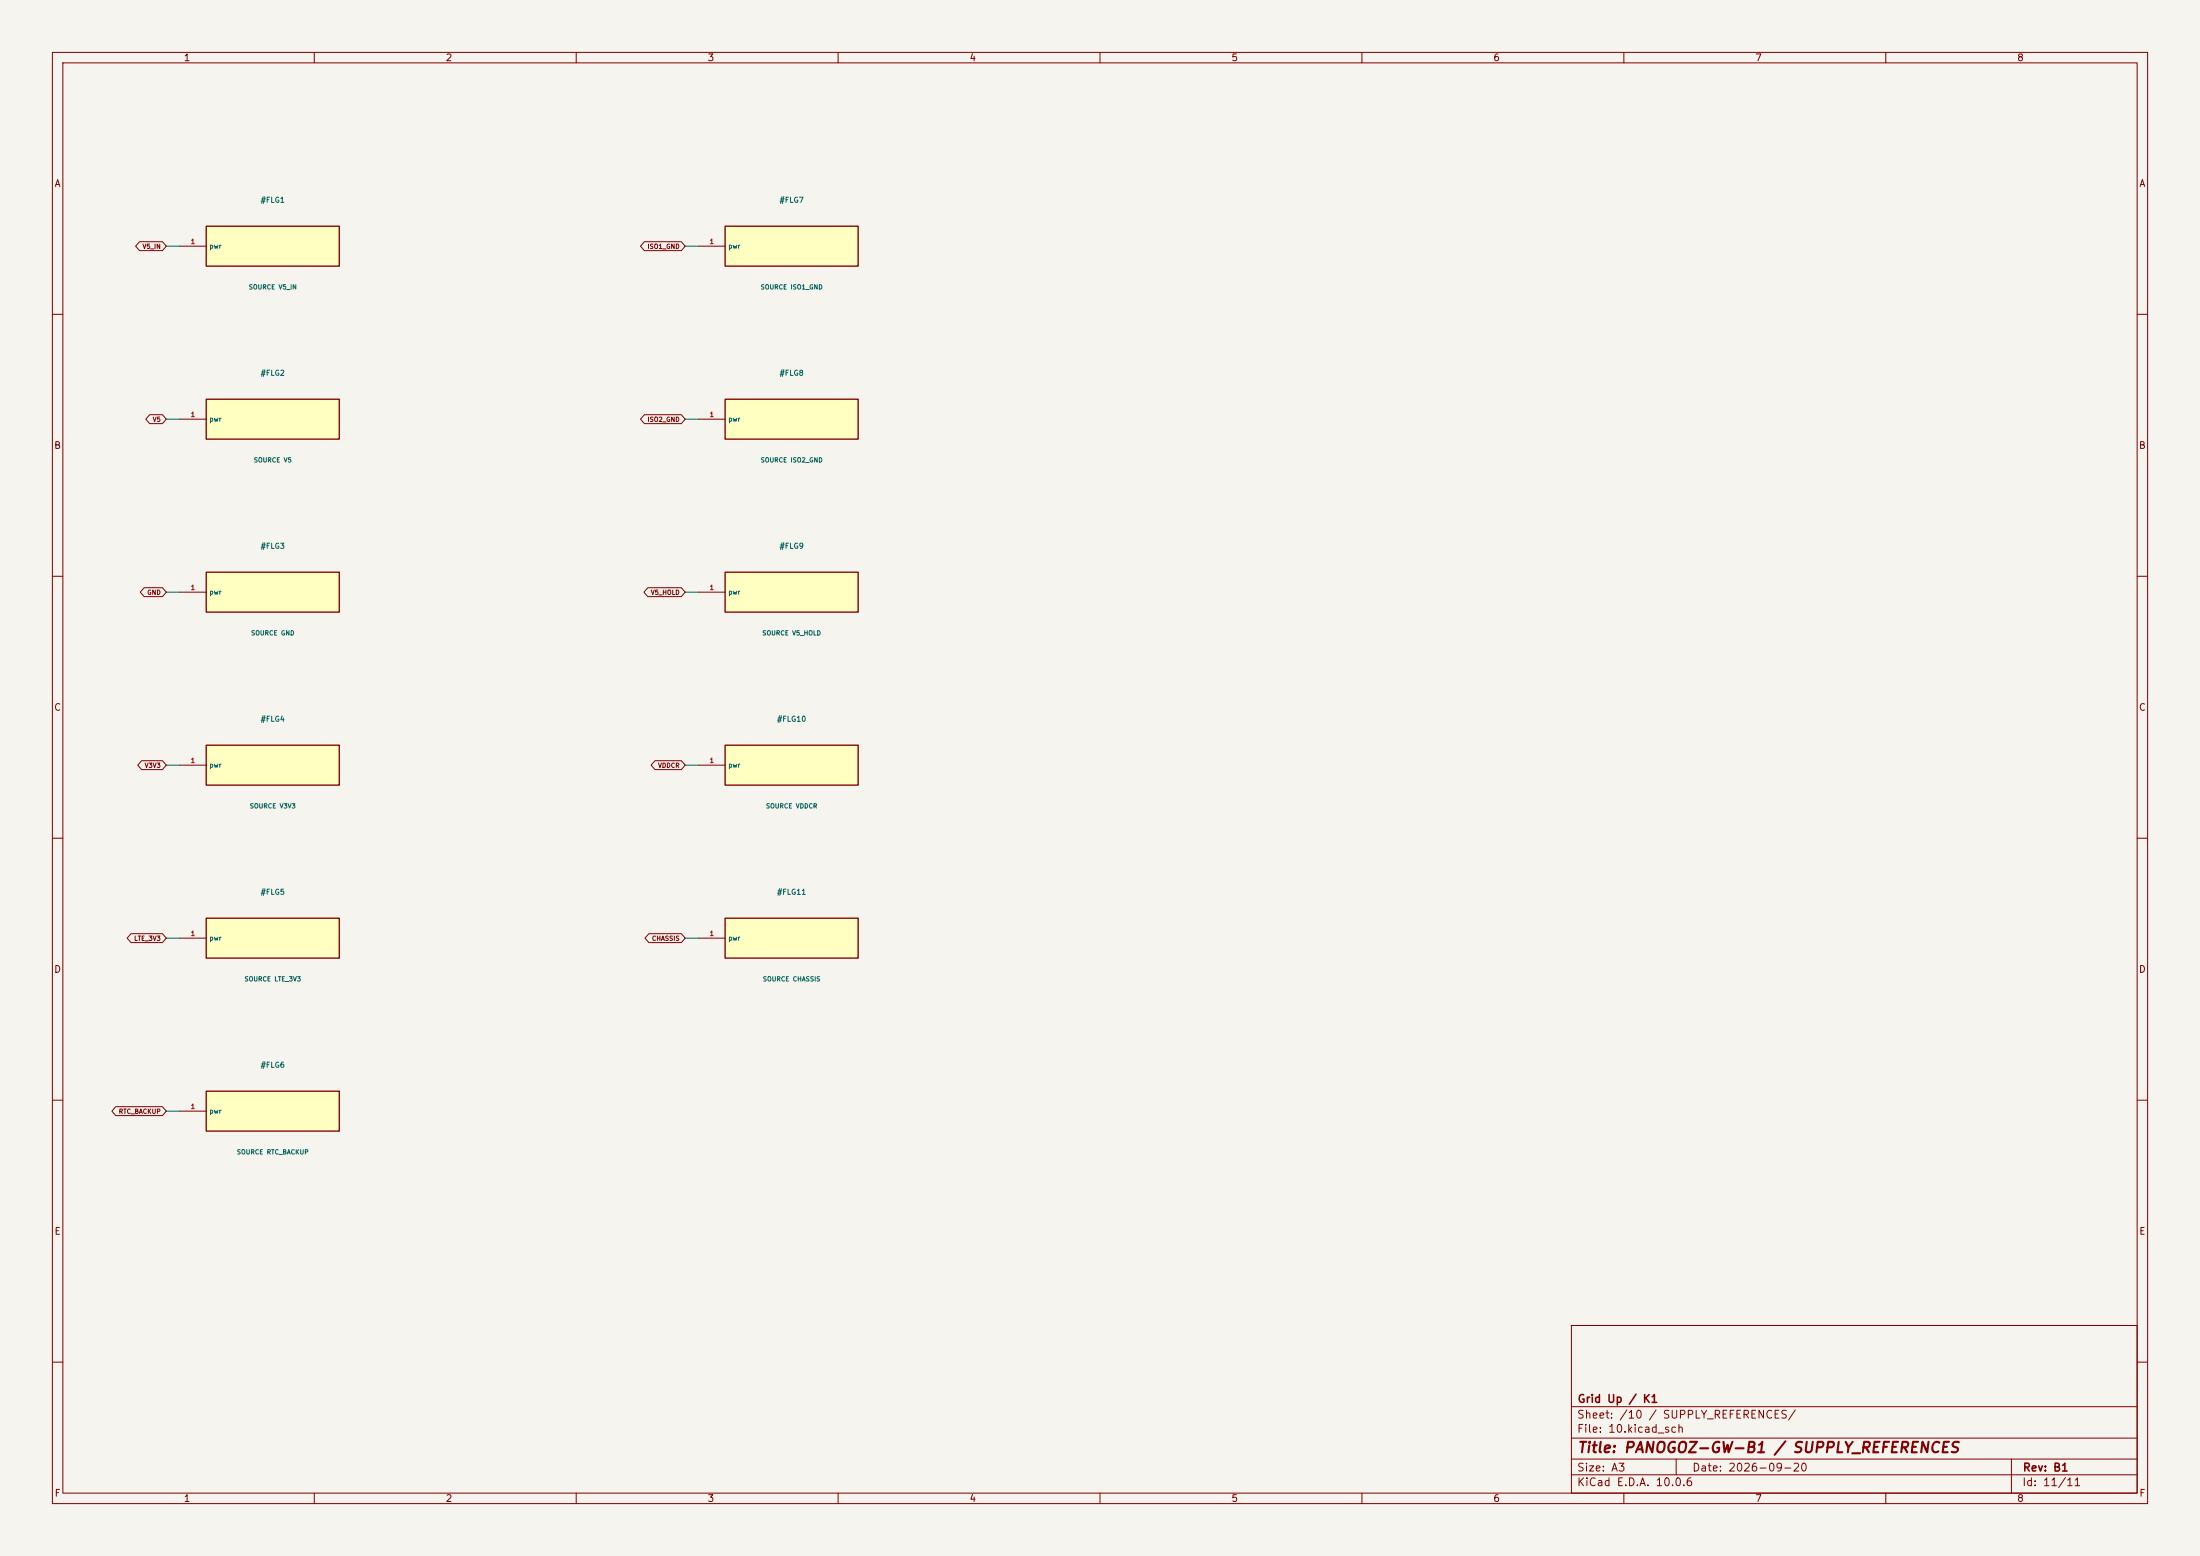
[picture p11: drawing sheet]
(kicad_sch (version 20250114) (generator "eeschema") (paper "A3") (title_block (title "PANOGOZ-GW-B1 / SUPPLY_REFERENCES") (date "2026-09-20") (rev "B1") (company "Grid Up / K1")) (lib_symbols (symbol "B1:#FLG1" (pin_names (offset .5)) (in_bom yes) (on_board yes) (property "Reference" "U" (at 0 8.81 0) (effects (font (size 1 1)))) (property "Value" "SOURCE V5_IN" (at 0 -6.8100000000000005 0) (effects (font (size 1 1)))) (symbol "#FLG1_0_1" (rectangle (start -12.7 3.81) (end 12.7 -3.81) (stroke (width .254) (type default)) (fill (type background)))) (symbol "#FLG1_1_1" (pin power_out line (at -17.78 0.0 0) (length 5.08) (name "pwr" (effects (font (size .9 .9)))) (number "1" (effects (font (size .9 .9))))))) (symbol "B1:#FLG2" (pin_names (offset .5)) (in_bom yes) (on_board yes) (property "Reference" "U" (at 0 8.81 0) (effects (font (size 1 1)))) (property "Value" "SOURCE V5" (at 0 -6.8100000000000005 0) (effects (font (size 1 1)))) (symbol "#FLG2_0_1" (rectangle (start -12.7 3.81) (end 12.7 -3.81) (stroke (width .254) (type default)) (fill (type background)))) (symbol "#FLG2_1_1" (pin power_out line (at -17.78 0.0 0) (length 5.08) (name "pwr" (effects (font (size .9 .9)))) (number "1" (effects (font (size .9 .9))))))) (symbol "B1:#FLG3" (pin_names (offset .5)) (in_bom yes) (on_board yes) (property "Reference" "U" (at 0 8.81 0) (effects (font (size 1 1)))) (property "Value" "SOURCE GND" (at 0 -6.8100000000000005 0) (effects (font (size 1 1)))) (symbol "#FLG3_0_1" (rectangle (start -12.7 3.81) (end 12.7 -3.81) (stroke (width .254) (type default)) (fill (type background)))) (symbol "#FLG3_1_1" (pin power_out line (at -17.78 0.0 0) (length 5.08) (name "pwr" (effects (font (size .9 .9)))) (number "1" (effects (font (size .9 .9))))))) (symbol "B1:#FLG4" (pin_names (offset .5)) (in_bom yes) (on_board yes) (property "Reference" "U" (at 0 8.81 0) (effects (font (size 1 1)))) (property "Value" "SOURCE V3V3" (at 0 -6.8100000000000005 0) (effects (font (size 1 1)))) (symbol "#FLG4_0_1" (rectangle (start -12.7 3.81) (end 12.7 -3.81) (stroke (width .254) (type default)) (fill (type background)))) (symbol "#FLG4_1_1" (pin power_out line (at -17.78 0.0 0) (length 5.08) (name "pwr" (effects (font (size .9 .9)))) (number "1" (effects (font (size .9 .9))))))) (symbol "B1:#FLG5" (pin_names (offset .5)) (in_bom yes) (on_board yes) (property "Reference" "U" (at 0 8.81 0) (effects (font (size 1 1)))) (property "Value" "SOURCE LTE_3V3" (at 0 -6.8100000000000005 0) (effects (font (size 1 1)))) (symbol "#FLG5_0_1" (rectangle (start -12.7 3.81) (end 12.7 -3.81) (stroke (width .254) (type default)) (fill (type background)))) (symbol "#FLG5_1_1" (pin power_out line (at -17.78 0.0 0) (length 5.08) (name "pwr" (effects (font (size .9 .9)))) (number "1" (effects (font (size .9 .9))))))) (symbol "B1:#FLG6" (pin_names (offset .5)) (in_bom yes) (on_board yes) (property "Reference" "U" (at 0 8.81 0) (effects (font (size 1 1)))) (property "Value" "SOURCE RTC_BACKUP" (at 0 -6.8100000000000005 0) (effects (font (size 1 1)))) (symbol "#FLG6_0_1" (rectangle (start -12.7 3.81) (end 12.7 -3.81) (stroke (width .254) (type default)) (fill (type background)))) (symbol "#FLG6_1_1" (pin power_out line (at -17.78 0.0 0) (length 5.08) (name "pwr" (effects (font (size .9 .9)))) (number "1" (effects (font (size .9 .9))))))) (symbol "B1:#FLG7" (pin_names (offset .5)) (in_bom yes) (on_board yes) (property "Reference" "U" (at 0 8.81 0) (effects (font (size 1 1)))) (property "Value" "SOURCE ISO1_GND" (at 0 -6.8100000000000005 0) (effects (font (size 1 1)))) (symbol "#FLG7_0_1" (rectangle (start -12.7 3.81) (end 12.7 -3.81) (stroke (width .254) (type default)) (fill (type background)))) (symbol "#FLG7_1_1" (pin power_out line (at -17.78 0.0 0) (length 5.08) (name "pwr" (effects (font (size .9 .9)))) (number "1" (effects (font (size .9 .9))))))) (symbol "B1:#FLG8" (pin_names (offset .5)) (in_bom yes) (on_board yes) (property "Reference" "U" (at 0 8.81 0) (effects (font (size 1 1)))) (property "Value" "SOURCE ISO2_GND" (at 0 -6.8100000000000005 0) (effects (font (size 1 1)))) (symbol "#FLG8_0_1" (rectangle (start -12.7 3.81) (end 12.7 -3.81) (stroke (width .254) (type default)) (fill (type background)))) (symbol "#FLG8_1_1" (pin power_out line (at -17.78 0.0 0) (length 5.08) (name "pwr" (effects (font (size .9 .9)))) (number "1" (effects (font (size .9 .9))))))) (symbol "B1:#FLG9" (pin_names (offset .5)) (in_bom yes) (on_board yes) (property "Reference" "U" (at 0 8.81 0) (effects (font (size 1 1)))) (property "Value" "SOURCE V5_HOLD" (at 0 -6.8100000000000005 0) (effects (font (size 1 1)))) (symbol "#FLG9_0_1" (rectangle (start -12.7 3.81) (end 12.7 -3.81) (stroke (width .254) (type default)) (fill (type background)))) (symbol "#FLG9_1_1" (pin power_out line (at -17.78 0.0 0) (length 5.08) (name "pwr" (effects (font (size .9 .9)))) (number "1" (effects (font (size .9 .9))))))) (symbol "B1:#FLG10" (pin_names (offset .5)) (in_bom yes) (on_board yes) (property "Reference" "U" (at 0 8.81 0) (effects (font (size 1 1)))) (property "Value" "SOURCE VDDCR" (at 0 -6.8100000000000005 0) (effects (font (size 1 1)))) (symbol "#FLG10_0_1" (rectangle (start -12.7 3.81) (end 12.7 -3.81) (stroke (width .254) (type default)) (fill (type background)))) (symbol "#FLG10_1_1" (pin power_out line (at -17.78 0.0 0) (length 5.08) (name "pwr" (effects (font (size .9 .9)))) (number "1" (effects (font (size .9 .9))))))) (symbol "B1:#FLG11" (pin_names (offset .5)) (in_bom yes) (on_board yes) (property "Reference" "U" (at 0 8.81 0) (effects (font (size 1 1)))) (property "Value" "SOURCE CHASSIS" (at 0 -6.8100000000000005 0) (effects (font (size 1 1)))) (symbol "#FLG11_0_1" (rectangle (start -12.7 3.81) (end 12.7 -3.81) (stroke (width .254) (type default)) (fill (type background)))) (symbol "#FLG11_1_1" (pin power_out line (at -17.78 0.0 0) (length 5.08) (name "pwr" (effects (font (size .9 .9)))) (number "1" (effects (font (size .9 .9))))))))
(symbol (lib_id "B1:#FLG1") (at 52.07 46.99 0) (unit 1) (in_bom no) (on_board no) (property "Reference" "#FLG1" (at 52.07 38.18 0) (effects (font (size 1 1)) )) (property "Value" "SOURCE V5_IN" (at 52.07 54.800000000000004 0) (effects (font (size 0.85 0.85)) )) (property "Footprint" "" (at 52.07 46.99 0) (effects (font (size 0.85 0.85)) (hide yes))) (property "MPN" "" (at 52.07 46.99 0) (effects (font (size 0.85 0.85)) (hide yes))))
(wire (pts (xy 34.29 46.99) (xy 31.75 46.99)) (stroke (width 0) (type default)))
(global_label "V5_IN" (shape bidirectional) (at 31.75 46.99 180) (effects (font (size .85 .85)) (justify right)) (property "Intersheetrefs" "${INTERSHEET_REFS}" (at 31.75 46.99 0) (effects (font (size 1 1)) (hide yes))))
(symbol (lib_id "B1:#FLG2") (at 52.07 80.00999999999999 0) (unit 1) (in_bom no) (on_board no) (property "Reference" "#FLG2" (at 52.07 71.19999999999999 0) (effects (font (size 1 1)) )) (property "Value" "SOURCE V5" (at 52.07 87.82 0) (effects (font (size 0.85 0.85)) )) (property "Footprint" "" (at 52.07 80.00999999999999 0) (effects (font (size 0.85 0.85)) (hide yes))) (property "MPN" "" (at 52.07 80.00999999999999 0) (effects (font (size 0.85 0.85)) (hide yes))))
(wire (pts (xy 34.29 80.00999999999999) (xy 31.75 80.00999999999999)) (stroke (width 0) (type default)))
(global_label "V5" (shape bidirectional) (at 31.75 80.00999999999999 180) (effects (font (size .85 .85)) (justify right)) (property "Intersheetrefs" "${INTERSHEET_REFS}" (at 31.75 80.00999999999999 0) (effects (font (size 1 1)) (hide yes))))
(symbol (lib_id "B1:#FLG3") (at 52.07 113.02999999999999 0) (unit 1) (in_bom no) (on_board no) (property "Reference" "#FLG3" (at 52.07 104.21999999999998 0) (effects (font (size 1 1)) )) (property "Value" "SOURCE GND" (at 52.07 120.83999999999999 0) (effects (font (size 0.85 0.85)) )) (property "Footprint" "" (at 52.07 113.02999999999999 0) (effects (font (size 0.85 0.85)) (hide yes))) (property "MPN" "" (at 52.07 113.02999999999999 0) (effects (font (size 0.85 0.85)) (hide yes))))
(wire (pts (xy 34.29 113.02999999999999) (xy 31.75 113.02999999999999)) (stroke (width 0) (type default)))
(global_label "GND" (shape bidirectional) (at 31.75 113.02999999999999 180) (effects (font (size .85 .85)) (justify right)) (property "Intersheetrefs" "${INTERSHEET_REFS}" (at 31.75 113.02999999999999 0) (effects (font (size 1 1)) (hide yes))))
(symbol (lib_id "B1:#FLG4") (at 52.07 146.04999999999998 0) (unit 1) (in_bom no) (on_board no) (property "Reference" "#FLG4" (at 52.07 137.23999999999998 0) (effects (font (size 1 1)) )) (property "Value" "SOURCE V3V3" (at 52.07 153.85999999999999 0) (effects (font (size 0.85 0.85)) )) (property "Footprint" "" (at 52.07 146.04999999999998 0) (effects (font (size 0.85 0.85)) (hide yes))) (property "MPN" "" (at 52.07 146.04999999999998 0) (effects (font (size 0.85 0.85)) (hide yes))))
(wire (pts (xy 34.29 146.04999999999998) (xy 31.75 146.04999999999998)) (stroke (width 0) (type default)))
(global_label "V3V3" (shape bidirectional) (at 31.75 146.04999999999998 180) (effects (font (size .85 .85)) (justify right)) (property "Intersheetrefs" "${INTERSHEET_REFS}" (at 31.75 146.04999999999998 0) (effects (font (size 1 1)) (hide yes))))
(symbol (lib_id "B1:#FLG5") (at 52.07 179.07 0) (unit 1) (in_bom no) (on_board no) (property "Reference" "#FLG5" (at 52.07 170.26 0) (effects (font (size 1 1)) )) (property "Value" "SOURCE LTE_3V3" (at 52.07 186.88 0) (effects (font (size 0.85 0.85)) )) (property "Footprint" "" (at 52.07 179.07 0) (effects (font (size 0.85 0.85)) (hide yes))) (property "MPN" "" (at 52.07 179.07 0) (effects (font (size 0.85 0.85)) (hide yes))))
(wire (pts (xy 34.29 179.07) (xy 31.75 179.07)) (stroke (width 0) (type default)))
(global_label "LTE_3V3" (shape bidirectional) (at 31.75 179.07 180) (effects (font (size .85 .85)) (justify right)) (property "Intersheetrefs" "${INTERSHEET_REFS}" (at 31.75 179.07 0) (effects (font (size 1 1)) (hide yes))))
(symbol (lib_id "B1:#FLG6") (at 52.07 212.08999999999997 0) (unit 1) (in_bom no) (on_board no) (property "Reference" "#FLG6" (at 52.07 203.27999999999997 0) (effects (font (size 1 1)) )) (property "Value" "SOURCE RTC_BACKUP" (at 52.07 219.89999999999998 0) (effects (font (size 0.85 0.85)) )) (property "Footprint" "" (at 52.07 212.08999999999997 0) (effects (font (size 0.85 0.85)) (hide yes))) (property "MPN" "" (at 52.07 212.08999999999997 0) (effects (font (size 0.85 0.85)) (hide yes))))
(wire (pts (xy 34.29 212.08999999999997) (xy 31.75 212.08999999999997)) (stroke (width 0) (type default)))
(global_label "RTC_BACKUP" (shape bidirectional) (at 31.75 212.08999999999997 180) (effects (font (size .85 .85)) (justify right)) (property "Intersheetrefs" "${INTERSHEET_REFS}" (at 31.75 212.08999999999997 0) (effects (font (size 1 1)) (hide yes))))
(symbol (lib_id "B1:#FLG7") (at 151.13 46.99 0) (unit 1) (in_bom no) (on_board no) (property "Reference" "#FLG7" (at 151.13 38.18 0) (effects (font (size 1 1)) )) (property "Value" "SOURCE ISO1_GND" (at 151.13 54.800000000000004 0) (effects (font (size 0.85 0.85)) )) (property "Footprint" "" (at 151.13 46.99 0) (effects (font (size 0.85 0.85)) (hide yes))) (property "MPN" "" (at 151.13 46.99 0) (effects (font (size 0.85 0.85)) (hide yes))))
(wire (pts (xy 133.35 46.99) (xy 130.81 46.99)) (stroke (width 0) (type default)))
(global_label "ISO1_GND" (shape bidirectional) (at 130.81 46.99 180) (effects (font (size .85 .85)) (justify right)) (property "Intersheetrefs" "${INTERSHEET_REFS}" (at 130.81 46.99 0) (effects (font (size 1 1)) (hide yes))))
(symbol (lib_id "B1:#FLG8") (at 151.13 80.00999999999999 0) (unit 1) (in_bom no) (on_board no) (property "Reference" "#FLG8" (at 151.13 71.19999999999999 0) (effects (font (size 1 1)) )) (property "Value" "SOURCE ISO2_GND" (at 151.13 87.82 0) (effects (font (size 0.85 0.85)) )) (property "Footprint" "" (at 151.13 80.00999999999999 0) (effects (font (size 0.85 0.85)) (hide yes))) (property "MPN" "" (at 151.13 80.00999999999999 0) (effects (font (size 0.85 0.85)) (hide yes))))
(wire (pts (xy 133.35 80.00999999999999) (xy 130.81 80.00999999999999)) (stroke (width 0) (type default)))
(global_label "ISO2_GND" (shape bidirectional) (at 130.81 80.00999999999999 180) (effects (font (size .85 .85)) (justify right)) (property "Intersheetrefs" "${INTERSHEET_REFS}" (at 130.81 80.00999999999999 0) (effects (font (size 1 1)) (hide yes))))
(symbol (lib_id "B1:#FLG9") (at 151.13 113.02999999999999 0) (unit 1) (in_bom no) (on_board no) (property "Reference" "#FLG9" (at 151.13 104.21999999999998 0) (effects (font (size 1 1)) )) (property "Value" "SOURCE V5_HOLD" (at 151.13 120.83999999999999 0) (effects (font (size 0.85 0.85)) )) (property "Footprint" "" (at 151.13 113.02999999999999 0) (effects (font (size 0.85 0.85)) (hide yes))) (property "MPN" "" (at 151.13 113.02999999999999 0) (effects (font (size 0.85 0.85)) (hide yes))))
(wire (pts (xy 133.35 113.02999999999999) (xy 130.81 113.02999999999999)) (stroke (width 0) (type default)))
(global_label "V5_HOLD" (shape bidirectional) (at 130.81 113.02999999999999 180) (effects (font (size .85 .85)) (justify right)) (property "Intersheetrefs" "${INTERSHEET_REFS}" (at 130.81 113.02999999999999 0) (effects (font (size 1 1)) (hide yes))))
(symbol (lib_id "B1:#FLG10") (at 151.13 146.04999999999998 0) (unit 1) (in_bom no) (on_board no) (property "Reference" "#FLG10" (at 151.13 137.23999999999998 0) (effects (font (size 1 1)) )) (property "Value" "SOURCE VDDCR" (at 151.13 153.85999999999999 0) (effects (font (size 0.85 0.85)) )) (property "Footprint" "" (at 151.13 146.04999999999998 0) (effects (font (size 0.85 0.85)) (hide yes))) (property "MPN" "" (at 151.13 146.04999999999998 0) (effects (font (size 0.85 0.85)) (hide yes))))
(wire (pts (xy 133.35 146.04999999999998) (xy 130.81 146.04999999999998)) (stroke (width 0) (type default)))
(global_label "VDDCR" (shape bidirectional) (at 130.81 146.04999999999998 180) (effects (font (size .85 .85)) (justify right)) (property "Intersheetrefs" "${INTERSHEET_REFS}" (at 130.81 146.04999999999998 0) (effects (font (size 1 1)) (hide yes))))
(symbol (lib_id "B1:#FLG11") (at 151.13 179.07 0) (unit 1) (in_bom no) (on_board no) (property "Reference" "#FLG11" (at 151.13 170.26 0) (effects (font (size 1 1)) )) (property "Value" "SOURCE CHASSIS" (at 151.13 186.88 0) (effects (font (size 0.85 0.85)) )) (property "Footprint" "" (at 151.13 179.07 0) (effects (font (size 0.85 0.85)) (hide yes))) (property "MPN" "" (at 151.13 179.07 0) (effects (font (size 0.85 0.85)) (hide yes))))
(wire (pts (xy 133.35 179.07) (xy 130.81 179.07)) (stroke (width 0) (type default)))
(global_label "CHASSIS" (shape bidirectional) (at 130.81 179.07 180) (effects (font (size .85 .85)) (justify right)) (property "Intersheetrefs" "${INTERSHEET_REFS}" (at 130.81 179.07 0) (effects (font (size 1 1)) (hide yes)))))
